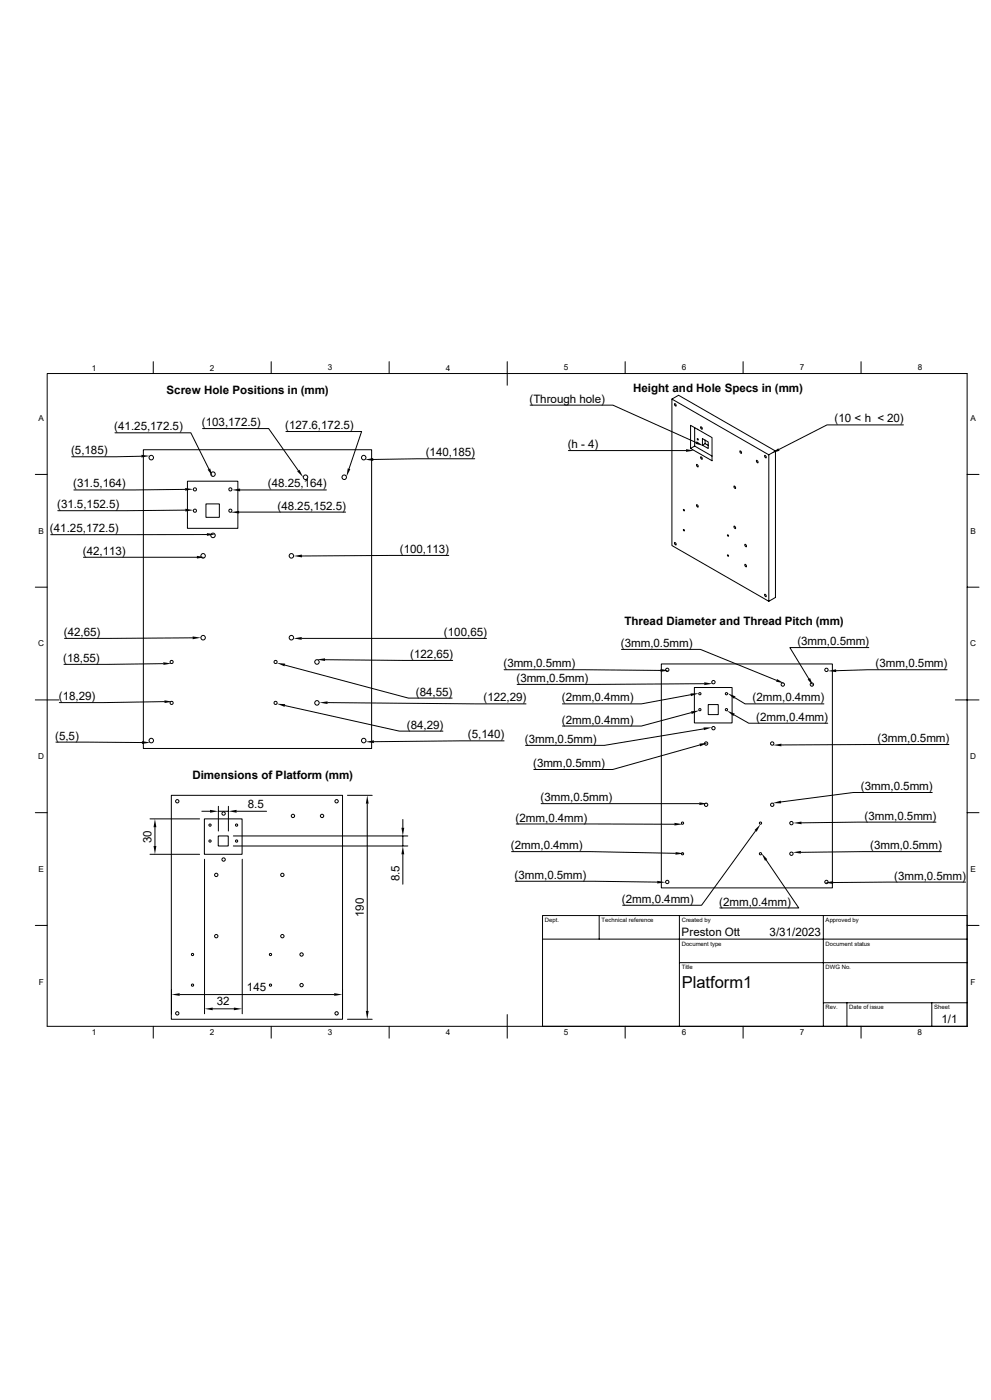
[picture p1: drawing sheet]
<svg xmlns="http://www.w3.org/2000/svg" width="297mm" height="420mm" viewBox="0 0 297 420" stroke-linecap="round" stroke-linejoin="round" font-family="sans-serif">
<g fill="none" stroke="#000" stroke-width=".3">
<path d="M14.1 112.1h275.8v195.8h-275.8zM45.9 108.5v3.6M81.3 108.5v3.6M116.6 108.5v3.6M152 108.5v7.1M187.4 108.5v3.6M201.4 119.7v44l29 16.7M222.7 108.5v3.6M258.1 108.5v3.6M34.5 129.8h22.7l5.4 10.9M42.4 136.9l-20.9 .1M43 134.9h68.4v89.6h-68.4z"/>
<path d="M60.7 128.6h19.8l8.9 12.6M85.7 129.5h22.7l-3.8 11.1M142.3 137.6l-30.5 .2M158.9 121.5h24.8l24.9 11.3M170.3 135.2h35.3M202.2 121.1a.47 .47 0 0 1 .3 .7l-.3-.3zM207 134.5l1.2-.7 5.2 3M207 127.6l6.4 3.7v6.9l-6.4-3.7zM208.2 128.3v5.5M208.8 139.3a.47 .47 0 0 1 .3 .8l-.3-.4zM209 128.7l.3 .2M210 128a.47 .47 0 0 1 .4 .8l-.4-.4z"/>
<path d="M210 137a.47 .47 0 0 1 .4 .8l-.4-.3zM210.5 133.6l1.8 .9v-1.9l-1.8-1v2l.8-.5 1 .5M211.3 132v1.1M221.8 135.3a.47 .47 0 0 1 .3 .7l-.3-.3zM226.7 138.1a.47 .47 0 0 1 .4 .8l-.4-.4zM229.2 136.6a.47 .47 0 0 1 .3 .8l-.3-.4zM232.4 135.3l-29-16.7-2 1.1 29 16.7 2-1.1v43.9l-2 1.2v-44M270.8 127.5h-22.9l-14.4 7.3M10.6 142.3h3.5M55.5 146.8l-33.4 .2M55.5 153l-38.2 .2M56.2 144.4h15.1v14.1h-15.1z"/>
<path d="M61.7 151.2h4v4h-4zM71.7 153.6h31.9M72 147h25.8M208.8 151.4a.47 .47 0 0 1 .3 .7l-.3-.3zM220 157.8a.47 .47 0 0 1 .3 .8l-.3-.4zM220 145.8a.47 .47 0 0 1 .3 .8l-.3-.4zM289.9 142.3h3.5M10.6 176.1h3.5M25 167.2h34M62 160.4h-46.8M134.5 166.6l-44 .2M202.2 162.7a.47 .47 0 0 1 .3 .8l-.3-.3z"/>
<path d="M223.3 169.3a.47 .47 0 0 1 .3 .8l-.3-.4zM223.3 163.3a.47 .47 0 0 1 .3 .7l-.3-.3zM229.2 178.3a.47 .47 0 0 1 .3 .7l-.3-.3zM289.9 176.1h3.5M48.9 199.1l-29.7 .2M57.7 191.3l-38.4 .2M85.3 199.5l37.1 9.9h13.1M90.4 191.5h55.4M97.4 197.9l38.3 .2M186.3 194.8h23.6l22.8 9.3M198.2 199.2h51.3v67.2h-51.3zM260.4 194.3h-23.7l5.7 9.3"/>
<path d="M10.6 210h7.1M49.3 210.5l-31.5 .3M85.4 211.7l34.3 7.6h13.1M98.2 210.8l59.4 .4M151.1 200.9l46.9 .2M207.1 208.4l-14.9 2.8h-23.6M207.2 213.8l-15 4h-23.6M208.1 206.2h11.3v10.7h-11.3zM210.9 218.7l-29.8 4.9h-23.6M211.1 205.1l-56.1 .2M212.3 211.4h3v3h-3zM220 214.5l4.4 2.5h23.7"/>
<path d="M220.2 209.3l3.1 1.9h23.6M283.8 200.9h-23.6l-9.6 .3M286.3 210h7.1M16.8 222.6l25.7 .2M51.4 238.6h51.3v67.2h-51.3zM104.1 238.6h7.4M151.1 222.2l-39 .3M209.8 223.5l-26.2 7.3h-23.6M279.4 237.7h-23.7l-21.6 2.9M284.4 223.4l-50.2 .1M10.6 243.8h3.5M45 245.7h14.8"/>
<path d="M45 256.3h14.8M46.4 248.2v5.6M60.5 243.4h2.4M61.3 245.7h11.3v10.6h-11.3zM61.3 257.8v46.3M65.4 250.8h3v3h-3zM65.4 241.9v7.4M65.4 243.4h3.1M68.5 241.9v7.4M69.9 250.8h52.3M69.9 253.8h52.3M70.9 243.4h9"/>
<path d="M72.6 257.8v46.3M110.1 241.1v62.2M120.7 245.8v2.5M120.7 250.8v3M120.7 256.3v9M153.3 255.5h23.7l25.4 .5M154.7 247.2l47.4 .1M162.2 241.1h47.4M226.4 249.3l-16.1 22.3h-23.7M229.6 258l9.8 14.4h-23.7M280.5 246.6l-40.3 .2M282.2 255.5l-42.2 .2"/>
<path d="M289.9 243.8h3.5M10.6 277.6h3.5M154.4 264.4l42.6 .2M179.6 274.7v7M203.6 274.7v33.2M246.8 274.7v33.2M289.4 264.6l-39.7 .2M289.9 274.7h-127.3v33.2M289.9 277.6h3.5M51.4 296.8v7.5M53.8 298.4h46.4M102.7 296.8v7.5"/>
<path d="M162.6 281.7h127.3M203.6 288.8h86.3M45.9 307.9v3.5M63.8 302.6h6.3M81.3 307.9v3.5M104.1 305.8h7.4M116.6 307.9v3.5M152 304.4v7M187.4 307.9v3.5M222.7 307.9v3.5M246.8 300.8h43.1M253.8 300.8v7.1"/>
<path d="M258.1 307.9v3.5M279.3 300.8v7.1"/>
<circle cx="45.3" cy="137.3" r=".68"/>
<circle cx="109" cy="137.3" r=".68"/>
<circle cx="209.1" cy="131.8" r=".21"/>
<circle cx="58.4" cy="146.8" r=".47"/>
<circle cx="58.4" cy="153.2" r=".47"/>
<circle cx="63.8" cy="142.2" r=".68"/>
<circle cx="69" cy="146.8" r=".47"/>
<circle cx="69" cy="153.2" r=".47"/>
<circle cx="91.6" cy="143.2" r=".68"/>
<circle cx="103.2" cy="143.2" r=".68"/>
<circle cx="205" cy="159.1" r=".21"/>
<circle cx="205" cy="153.1" r=".21"/>
<circle cx="60.9" cy="166.8" r=".68"/>
<circle cx="63.8" cy="160.6" r=".68"/>
<circle cx="87.3" cy="166.8" r=".68"/>
<circle cx="218.2" cy="166.7" r=".21"/>
<circle cx="218.2" cy="160.7" r=".21"/>
<circle cx="51.4" cy="198.6" r=".47"/>
<circle cx="60.9" cy="191.3" r=".68"/>
<circle cx="82.6" cy="198.6" r=".47"/>
<circle cx="87.3" cy="191.3" r=".68"/>
<circle cx="95" cy="198.6" r=".68"/>
<circle cx="51.4" cy="210.9" r=".47"/>
<circle cx="82.6" cy="210.9" r=".47"/>
<circle cx="95" cy="210.9" r=".68"/>
<circle cx="200" cy="200.9" r=".5"/>
<circle cx="209.8" cy="212.9" r=".34"/>
<circle cx="209.8" cy="208.1" r=".34"/>
<circle cx="213.8" cy="204.6" r=".5"/>
<circle cx="213.8" cy="218.4" r=".5"/>
<circle cx="217.7" cy="212.9" r=".34"/>
<circle cx="217.7" cy="208.1" r=".34"/>
<circle cx="234.6" cy="205.3" r=".5"/>
<circle cx="243.3" cy="205.3" r=".5"/>
<circle cx="247.7" cy="200.9" r=".5"/>
<circle cx="45.3" cy="222.2" r=".68"/>
<circle cx="109" cy="222.2" r=".68"/>
<circle cx="211.6" cy="223" r=".5"/>
<circle cx="231.4" cy="223" r=".5"/>
<circle cx="53.1" cy="240.4" r=".5"/>
<circle cx="62.9" cy="252.3" r=".34"/>
<circle cx="62.9" cy="247.5" r=".34"/>
<circle cx="67" cy="244" r=".5"/>
<circle cx="67" cy="257.8" r=".5"/>
<circle cx="70.9" cy="252.3" r=".34"/>
<circle cx="70.9" cy="247.5" r=".34"/>
<circle cx="87.8" cy="244.8" r=".5"/>
<circle cx="96.5" cy="244.8" r=".5"/>
<circle cx="100.9" cy="240.4" r=".5"/>
<circle cx="204.6" cy="256.1" r=".34"/>
<circle cx="204.6" cy="246.9" r=".34"/>
<circle cx="211.6" cy="241.4" r=".5"/>
<circle cx="227.9" cy="256.1" r=".34"/>
<circle cx="227.9" cy="246.9" r=".34"/>
<circle cx="231.4" cy="241.4" r=".5"/>
<circle cx="237.2" cy="246.9" r=".5"/>
<circle cx="237.2" cy="256.1" r=".5"/>
<circle cx="64.8" cy="262.4" r=".5"/>
<circle cx="84.6" cy="262.4" r=".5"/>
<circle cx="200" cy="264.6" r=".5"/>
<circle cx="247.7" cy="264.6" r=".5"/>
<circle cx="57.7" cy="286.3" r=".34"/>
<circle cx="57.7" cy="295.5" r=".34"/>
<circle cx="64.8" cy="280.8" r=".5"/>
<circle cx="81.1" cy="286.3" r=".34"/>
<circle cx="81.1" cy="295.5" r=".34"/>
<circle cx="84.6" cy="280.8" r=".5"/>
<circle cx="90.4" cy="286.3" r=".5"/>
<circle cx="90.4" cy="295.5" r=".5"/>
<circle cx="53.1" cy="304" r=".5"/>
<circle cx="100.9" cy="304" r=".5"/>
</g>
<g fill="#000">
<path d="M42.4 136.4l2.5 .4-2.5 .4zM109.4 137.9l2.4-.5 .1 .9zM205.6 134.7l2.5 .5-2.5 .4zM208.8 132.4l2.1 1.4-2.5-.7zM231.3 136l2-1.5 .3 .7zM55.5 146.4l2.5 .4-2.5 .4zM55.5 152.6l2.5 .4-2.5 .5zM62 159.9l2.5 .4-2.5 .4zM62.2 140.9l.8-.4 .7 2.4zM69.2 153.7l2.5-.5v.9zM69.5 147l2.5-.4v.8zM89.1 141.4l.6-.5 1.1 2.3z"/>
<path d="M104.2 140.5l.8 .3-1.2 2.2zM59 166.8l2.5 .4-2.5 .4zM88 166.8l2.5-.4v.8zM48.9 198.7l2.5 .4-2.4 .4zM57.7 190.9l2.5 .4-2.5 .5zM83 198.9l2.5 .2-.2 .8zM88 191.5l2.4-.4v.8zM94.9 197.9l2.5-.4v.8zM49.3 210.1l2.5 .4-2.5 .4zM83 211.1l2.5 .1-.2 .8zM95.7 210.8l2.5-.4v.8zM198 200.7l2.5 .4-2.5 .4z"/>
<path d="M207 208h2.5l-2.4 .8zM207.1 213.4l2.5-.3-2.3 1.1zM210.9 218.2h2.5l-2.4 .8zM211.1 204.7l2.5 .4-2.5 .4zM217.8 213.2l2.4 .9-.4 .7zM218.1 208l2.3 .9-.4 .7zM232.9 203.7l2.1 1.3-2.4-.5zM242.1 203.8l.7-.4 .9 2.3zM248.1 201.3l2.5-.5v.8zM42.5 222.3l2.5 .5-2.5 .4zM109.6 222.5l2.5-.4v.8zM209.6 223.1l2.5-.3-2.3 1.1z"/>
<path d="M231.7 223.5l2.5-.4v.8zM46.4 245.7l.5 2.5h-.9zM46 253.8h.9l-.5 2.5zM62.9 243l2.5 .4-2.5 .4zM68.5 243.4l2.4-.4v.8zM110.1 238.6l.4 2.5h-.9zM120.3 248.3h.9l-.5 2.5zM120.7 253.8l.5 2.5h-.9zM202.1 246.8l2.5 .5-2.5 .3zM202.5 255.6l2.4 .4-2.5 .4zM209.6 240.7l2.5 .4-2.5 .4zM226.1 249l1.8-1.7-1.1 2.2z"/>
<path d="M228.2 255.9l1.8 1.9-.7 .4zM231.6 240.9l2.4-.7 .1 .8zM237.6 255.7l2.4-.4v.8zM237.7 246.9l2.5-.4v.8zM197 264.2l2.5 .5-2.5 .3zM247.2 264.8l2.5-.5v.9zM51.4 298.4l2.4-.5v.8zM100.2 297.9l2.5 .5-2.5 .3zM61.3 302.6l2.5-.3v.8zM70.1 302.3l2.5 .3-2.5 .5zM109.6 303.3h.9l-.4 2.5z"/>
</g>
<text font-size="5" x="204.3" y="296.2">Platform1</text>
<g font-size="3.5">
<text x="49.9" y="118.2">Screw Hole Positions in (mm)</text>
<text x="189.7" y="117.5">Height and Hole Specs in (mm)</text>
<text x="158.7" y="120.8">(Through hole)</text>
<text x="34.2" y="129.1">(41.25,172.5)</text>
<text x="60.5" y="127.8">(103,172.5)</text>
<text x="85.5" y="128.7">(127.6,172.5)</text>
<text x="250.1" y="126.7">(10 &lt; h &lt; 20)</text>
<text x="21.3" y="136.3">(5,185)</text>
<text x="127.6" y="136.9">(140,185)</text>
<text x="170.1" y="134.4">(h - 4)</text>
<text x="21.9" y="146.2">(31.5,164)</text>
<text x="80.3" y="146.2">(48.25,164)</text>
<text x="17.1" y="152.4">(31.5,152.5)</text>
<text x="83.1" y="152.9">(48.25,152.5)</text>
<text x="15" y="159.6">(41.25,172.5)</text>
<text x="24.8" y="166.5">(42,113)</text>
<text x="119.8" y="165.9">(100,113)</text>
<text x="19.1" y="190.8">(42,65)</text>
<text x="133.1" y="190.8">(100,65)</text>
<text x="187.2" y="187.4">Thread Diameter and Thread Pitch (mm)</text>
<text x="122.9" y="197.4">(122,65)</text>
<text x="186.1" y="194.1">(3mm,0.5mm)</text>
<text x="239" y="193.5">(3mm,0.5mm)</text>
<text x="19" y="198.5">(18,55)</text>
<text x="150.9" y="200.2">(3mm,0.5mm)</text>
<text x="262.4" y="200.2">(3mm,0.5mm)</text>
<text x="124.7" y="208.7">(84,55)</text>
<text x="154.8" y="204.6">(3mm,0.5mm)</text>
<text x="17.6" y="210.1">(18,29)</text>
<text x="144.9" y="210.4">(122,29)</text>
<text x="168.4" y="210.4">(2mm,0.4mm)</text>
<text x="225.6" y="210.4">(2mm,0.4mm)</text>
<text x="16.6" y="221.9">(5,5)</text>
<text x="122" y="218.6">(84,29)</text>
<text x="140.2" y="221.5">(5,140)</text>
<text x="168.4" y="217.1">(2mm,0.4mm)</text>
<text x="226.7" y="216.2">(2mm,0.4mm)</text>
<text x="157.3" y="222.9">(3mm,0.5mm)</text>
<text x="263" y="222.6">(3mm,0.5mm)</text>
<text x="57.7" y="233.7">Dimensions of Platform (mm)</text>
<text x="159.8" y="230.1">(3mm,0.5mm)</text>
<text x="258" y="237">(3mm,0.5mm)</text>
<text x="74.3" y="242.3">8.5</text>
<text x="162" y="240.4">(3mm,0.5mm)</text>
<text x="259.1" y="245.9">(3mm,0.5mm)</text>
<text x="154.5" y="246.5">(2mm,0.4mm)</text>
<text x="45.4" y="252.9" transform="rotate(-90 45.4 252.9)">30</text>
<text x="153.1" y="254.8">(2mm,0.4mm)</text>
<text x="260.8" y="254.8">(3mm,0.5mm)</text>
<text x="154.2" y="263.6">(3mm,0.5mm)</text>
<text x="268" y="263.9">(3mm,0.5mm)</text>
<text x="119.7" y="264.4" transform="rotate(-90 119.7 264.4)">8.5</text>
<text x="109" y="275.2" transform="rotate(-90 109 275.2)">190</text>
<text x="186.4" y="270.8">(2mm,0.4mm)</text>
<text x="215.5" y="271.7">(2mm,0.4mm)</text>
<text x="204.3" y="280.7">Preston Ott</text>
<text x="230.7" y="280.7">3/31/2023</text>
<text x="74" y="297.3">145</text>
<text x="65" y="301.6">32</text>
<text x="282.2" y="307">1/1</text>
</g>
<g font-size="2.5">
<text x="27.6" y="111.2">1</text>
<text x="62.9" y="111.2">2</text>
<text x="98.3" y="111.1">3</text>
<text x="133.6" y="111.2">4</text>
<text x="169" y="111.1">5</text>
<text x="204.3" y="111.1">6</text>
<text x="239.7" y="111.1">7</text>
<text x="275" y="111.1">8</text>
<text x="11.5" y="126.3">A</text>
<text x="290.8" y="126.3">A</text>
<text x="11.5" y="160.1">B</text>
<text x="290.8" y="160.1">B</text>
<text x="11.5" y="193.9">C</text>
<text x="290.7" y="193.9">C</text>
<text x="11.5" y="227.8">D</text>
<text x="290.7" y="227.8">D</text>
<text x="11.5" y="261.6">E</text>
<text x="290.8" y="261.6">E</text>
<text x="11.6" y="295.4">F</text>
<text x="290.9" y="295.4">F</text>
<text x="27.6" y="310.6">1</text>
<text x="62.9" y="310.6">2</text>
<text x="98.3" y="310.6">3</text>
<text x="133.7" y="310.6">4</text>
<text x="169" y="310.5">5</text>
<text x="204.3" y="310.6">6</text>
<text x="239.7" y="310.6">7</text>
<text x="275" y="310.6">8</text>
</g>
<g font-size="1.8">
<text x="163.3" y="276.7">Dept.</text>
<text x="180.3" y="276.7">Technical reference</text>
<text x="204.3" y="276.7">Created by</text>
<text x="247.4" y="276.7">Approved by</text>
<text x="204.3" y="283.7">Document type</text>
<text x="247.4" y="283.7">Document status</text>
<text x="204.3" y="290.8">Title</text>
<text x="247.4" y="290.8">DWG No.</text>
<text x="247.4" y="302.8">Rev.</text>
<text x="254.5" y="302.8">Date of issue</text>
<text x="280" y="302.8">Sheet</text>
</g>
</svg>
